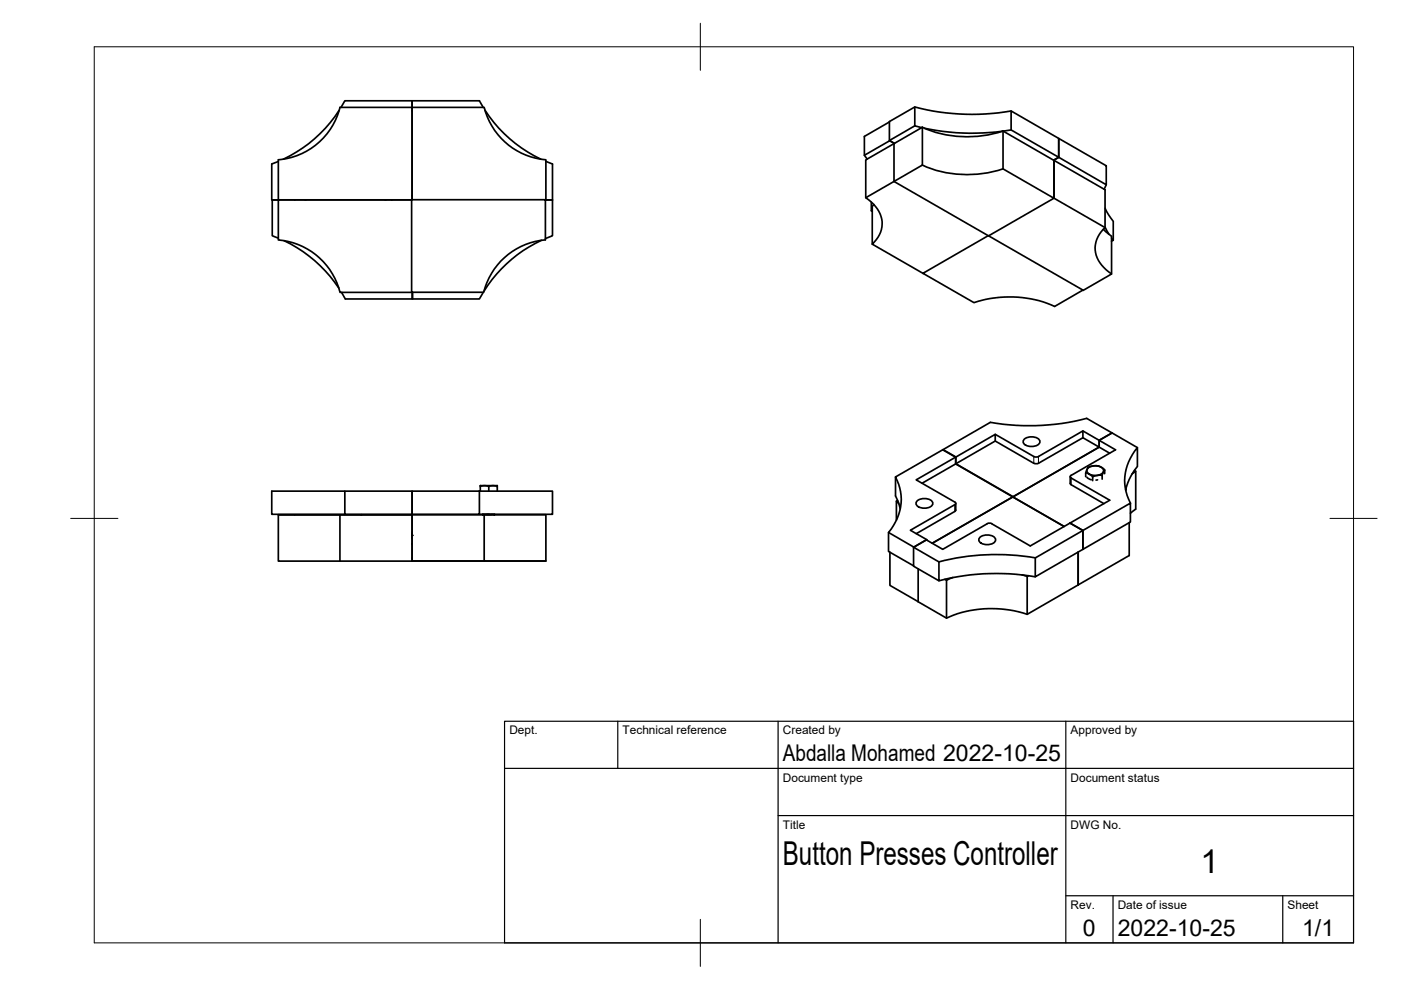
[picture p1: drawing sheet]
<svg xmlns="http://www.w3.org/2000/svg" width="297mm" height="210mm" viewBox="0 0 297 210" stroke-linecap="round" stroke-linejoin="round" font-family="sans-serif">
<!-- layer: Visible -->
<g fill="none" stroke="#000" stroke-width=".36">
<path d="M59 34.2l-1.4 .6v7.6h1.4h-1.3v7.6l1.3 .5M59 33.9a14.7 14.7 0 0 0 13.1-11.1h15.3v19.6h-28.4zM71.9 23.4a28.8 28.8 0 0 1-11.8 10.4M72.3 22.8l.8-1.4h14.3v1.4v-1.4h14.2l.8 1.4M87.4 23.5h.1M102.8 23.4a28.9 28.9 0 0 0 11.9 10.4M115.7 34.2l1.4 .6v7.6h-1.4h1.4v7.6l-1.5 .6M183.3 32.9l.6 .8M188.6 25.9l-5.3 3v4l5.3-3.1 1 .6-1-.6 5.4-3.1M189.5 30.5l6.1-3.5v8l-6.1 3.5M189.5 38.5l-5.9 3.4a6.4 6.4 0 0 1 3.3 6.8l-.7 1.6-1.3 1.5 10.8 6.2M189.5 30.5l-5.9 3.4v8"/>
<path d="M189.5 30.5v8M194 22.7v4l1.4 .4M195.6 27a23.7 23.7 0 0 0 17.1 .8M195.6 35a23.7 23.7 0 0 0 17.1 .8M196 27.2a49.3 49.3 0 0 0 16.5 .6M212.7 27.8v8l10.8 6.2-13.9 8-20.1-11.5M212.7 27.8l10.8 6.2M214.4 23.5l10.1 5.9v4l-1.1 .6 1.1-.6-10.1-5.8zM214.4 23.5a48 48 0 0 1-20.4-.8l-5.4 3.1v4M214.4 27.6l-1.7 .2M223.5 34l10.8 6.2v8.1a5.6 5.6 0 0 0 .2 8.9l1.2 .9M223.5 34v8l10.8 6.3"/>
<path d="M224.5 29.4l10 5.8v4l-10-5.8zM234.5 39.2l-.4 .9M60.2 51a28.6 28.6 0 0 1 11.6 10.1M62.5 42.4h.1M64.7 42.4h.1M81.7 42.4h.1M83.1 42.4h.1M87.3 42.4v19.6h15.3a14.8 14.8 0 0 1 13-11.1v-8.6h-28.2v-19.5h15.3a14.8 14.8 0 0 0 13 11.1l-.1 8.5M87.3 42.4h-28.3v8.5a14.7 14.7 0 0 1 13.1 11.1h15.3M87.4 41.5h.1M114.8 50.9a28.7 28.7 0 0 0-12.2 10.8M184.7 42.9v1.8l.2 .1"/>
<path d="M184.9 44.3l-.2 .4M185.3 43.4l-.4 .3v8.1M209.5 50l-13.8 7.9 10.8 6.3a23.7 23.7 0 0 1 17.1 .8l6-3.5-20-11.5M233.9 48.6l1.8 1.5v8l-6.1 3.4M234.3 48.2l.8 1.5M234.3 44.1l.8 1.5 .9 1.3v4M235.7 50.5l.3 .4M236 50.9l-.3 .2M87.5 62v1.4h-14.3l-.8-1.4M102.5 62l-.9 1.4h-14.2v-1.4M199.9 95.4l10.1-5.9a48 48 0 0 0 20.4-.8l5.4 3.1-2.8 1.6v1.4l-18.3 10.6-12.1-7v-1.5zM202.7 96.9v1.4"/>
<path d="M211 92.1l8.2 4.7 .5 .1 .5-.1 9.4-5.4v1.4M211 93.5v-1.4l-8.4 4.8M217.1 93.2a2.34 2.34 0 0 1 3.4 .3 1.54 1.54 0 0 1-2.1 1.2 1.36 1.36 0 0 1-1.5-1.2zM229.6 91.4l3.4 2 2.8-1.6 5.4 3.1M230.6 99.3a2.34 2.34 0 0 1 3.4 .3 1.54 1.54 0 0 1-2.1 1.2 1.36 1.36 0 0 1-1.5-1.2zM233 94.8v-1.4l3.5 2-9.4 5.4-.2 .4 8.4 4.9-16.9 9.7-8.1-4.8-.5-.1-.5 .2-9.4 5.4-3.5-2-2.7 1.5 5.4 3.1v4a48.1 48.1 0 0 1 20.4-.8M233 94.8l-3.4-2-9.4 5.4-.5 .1-.5-.1-8.2-4.7-8.4 4.9M233 94.8l-18.3 10.6 10.9 6.2-10.9-6.2M233 94.8l2.3 1.3M234.2 99.6l-1.3-.8-.7-.1-1 .2-.5 .2-.3 .5-.2 .7v.8M240.5 99.8l.3 .1-.8 .6M240.8 99.9v8l-1.1 .9"/>
<path d="M59 109.1h28.4M59 109.1v9.9h28.4v-9.9M72.1 109.1v9.9M73.1 104.1h14.3v4.9h-14.3zM73.1 104.1h-15.5v4.9h15.5M87.3 109.1h.1M87.4 113.1v.8M87.4 118.9h28.2M87.4 113.1h.1M87.4 112.8h.1M87.4 114h.1M87.4 114.1h.1"/>
<path d="M87.4 115.4h.1M87.4 118.4h.1M87.4 104.1h14.2v4.9h-14.2zM87.4 109.1h28.3v9.8h-13v-9.8M87.4 109.1v9.8h15.3M101.6 104.1h15.5v4.9h-15.5M101.8 103v1.1M101.8 103.2l.8-.2 .9 .1 .1 1M101.8 103h.1M101.9 103h3.5v.2M102.3 109.1h.1M102.4 109l-.1 .1"/>
<path d="M103.6 103.2l.8-.2 .9 .1 .1 1M103.7 109l-1.4 .1M104.6 109l-2.2 .1M104.8 109.1h.1M104.8 109.1h-1.5M104.9 109l-.1 .1M105.4 103h.1M188.4 112.9v4l5.3 3.1M188.7 117.1v7l6 3.5M189.9 101.1v4l.6 1.4 .4 1.4M190.1 106.2v4.1M190.3 106.1l-.2 .1 .5 .6"/>
<path d="M193.7 116v4.1l5.4 3M194.4 106.3a2.34 2.34 0 0 1 3.4 .3 1.54 1.54 0 0 1-2.1 1.1 1.36 1.36 0 0 1-1.5-1.1zM195.5 102.5l7.2-4.2 12.1 7-17.1 9.9M196.5 114.4l-3.5-2 9.4-5.4 .2-.4-8.4-4.9 8.5-4.8-2.8-1.6-10 5.8a10.3 10.3 0 0 1-1.5 11.8l5.4 3.1 2.7-1.5M202.6 106.7v1.4l-.2 .3-8.1 4.7M207.7 114a2.34 2.34 0 0 1 3.4 .3 1.54 1.54 0 0 1-2.1 1.2 1.36 1.36 0 0 1-1.5-1.2zM219.5 118.3a48.5 48.5 0 0 0-20.4 .8M226.9 110.9l2.7 1.6v4l-10.1 5.8v-4l10.1-5.8zM226.9 101.1v1.4l.2 .3 6.9 4M228.6 117.1v6.9M228.6 117v7M229.6 112.5l10.1-5.8v4l-10.1 5.8z"/>
<path d="M230.2 100.3l.5 .1 .9 .6 .1 .9M230.4 101.2l1 .5M231.7 101.1l.5-.2 1.3-.2 .2 .1v.8M232.7 101.7l-.3 .1M234.2 100.4v-.8l-.5 1.2M238.7 103.9l.4-1.5 .7-1.4 1.4-2.1v-4a10.3 10.3 0 0 0-1.5 11.8M239.4 110.8v7l-10.8 6.2M194.7 120.6v7M200.3 122.8l.4 .2M200.7 123v8.1M202 122.4l-1.3 .6M216.7 121.9l1.1 .3"/>
<path d="M217.8 122.2v8.1M218.1 122.1l-.3 .1M228.6 124l-10.8 6.3a23.7 23.7 0 0 0-17.1 .8l-6-3.5"/>
</g>
<g fill="#000">
<circle cx="189.5" cy="30.5" r=".18"/>
<circle cx="195.7" cy="57.9" r=".18"/>
<circle cx="76.5" cy="109.1" r=".18"/>
<circle cx="87.4" cy="113.5" r=".18"/>
</g>
<!-- layer: Visible Narrow -->
<path d="M219.2 96.8v1.4M220.2 96.8v1.4M202.4 107v1.5M227.1 101.4v1.4" fill="none" stroke="#000" stroke-width=".21"/>
<!-- layer: BORDER -->
<path d="M20 9.9h267v190h-267zM148.5 4.9v10M15 109.9h10M282 109.9h10M148.5 194.9v10" fill="none" stroke="#000" stroke-width=".21"/>
<!-- layer: TITLEBLOCK -->
<path d="M107 152.9h180v47h-180zM131 152.9v10M165 152.9v47M226 152.9v47M107 162.9h180M165 172.9h122M226 189.9h61M236 189.9v10M272 189.9v10" fill="none" stroke="#000" stroke-width=".25"/>
<g font-size="7">
<text x="166" y="183.4">Button Presses Controller</text>
<text x="254.5" y="185.2">1</text>
</g>
<g font-size="4.9">
<text x="166" y="161.4">Abdalla Mohamed 2022-10-25</text>
<text x="229.6" y="198.6">0</text>
<text x="237" y="198.4">2022-10-25</text>
<text x="276.1" y="198.6">1/1</text>
</g>
<g font-size="2.5">
<text x="108" y="155.7">Dept.</text>
<text x="132" y="155.7">Technical reference</text>
<text x="166" y="155.7">Created by</text>
<text x="227" y="155.7">Approved by</text>
<text x="166" y="165.7">Document type</text>
<text x="227" y="165.7">Document status</text>
<text x="166" y="175.7">Title</text>
<text x="227" y="175.7">DWG No.</text>
<text x="227" y="192.7">Rev.</text>
<text x="237" y="192.7">Date of issue</text>
<text x="273" y="192.7">Sheet</text>
</g>
</svg>
